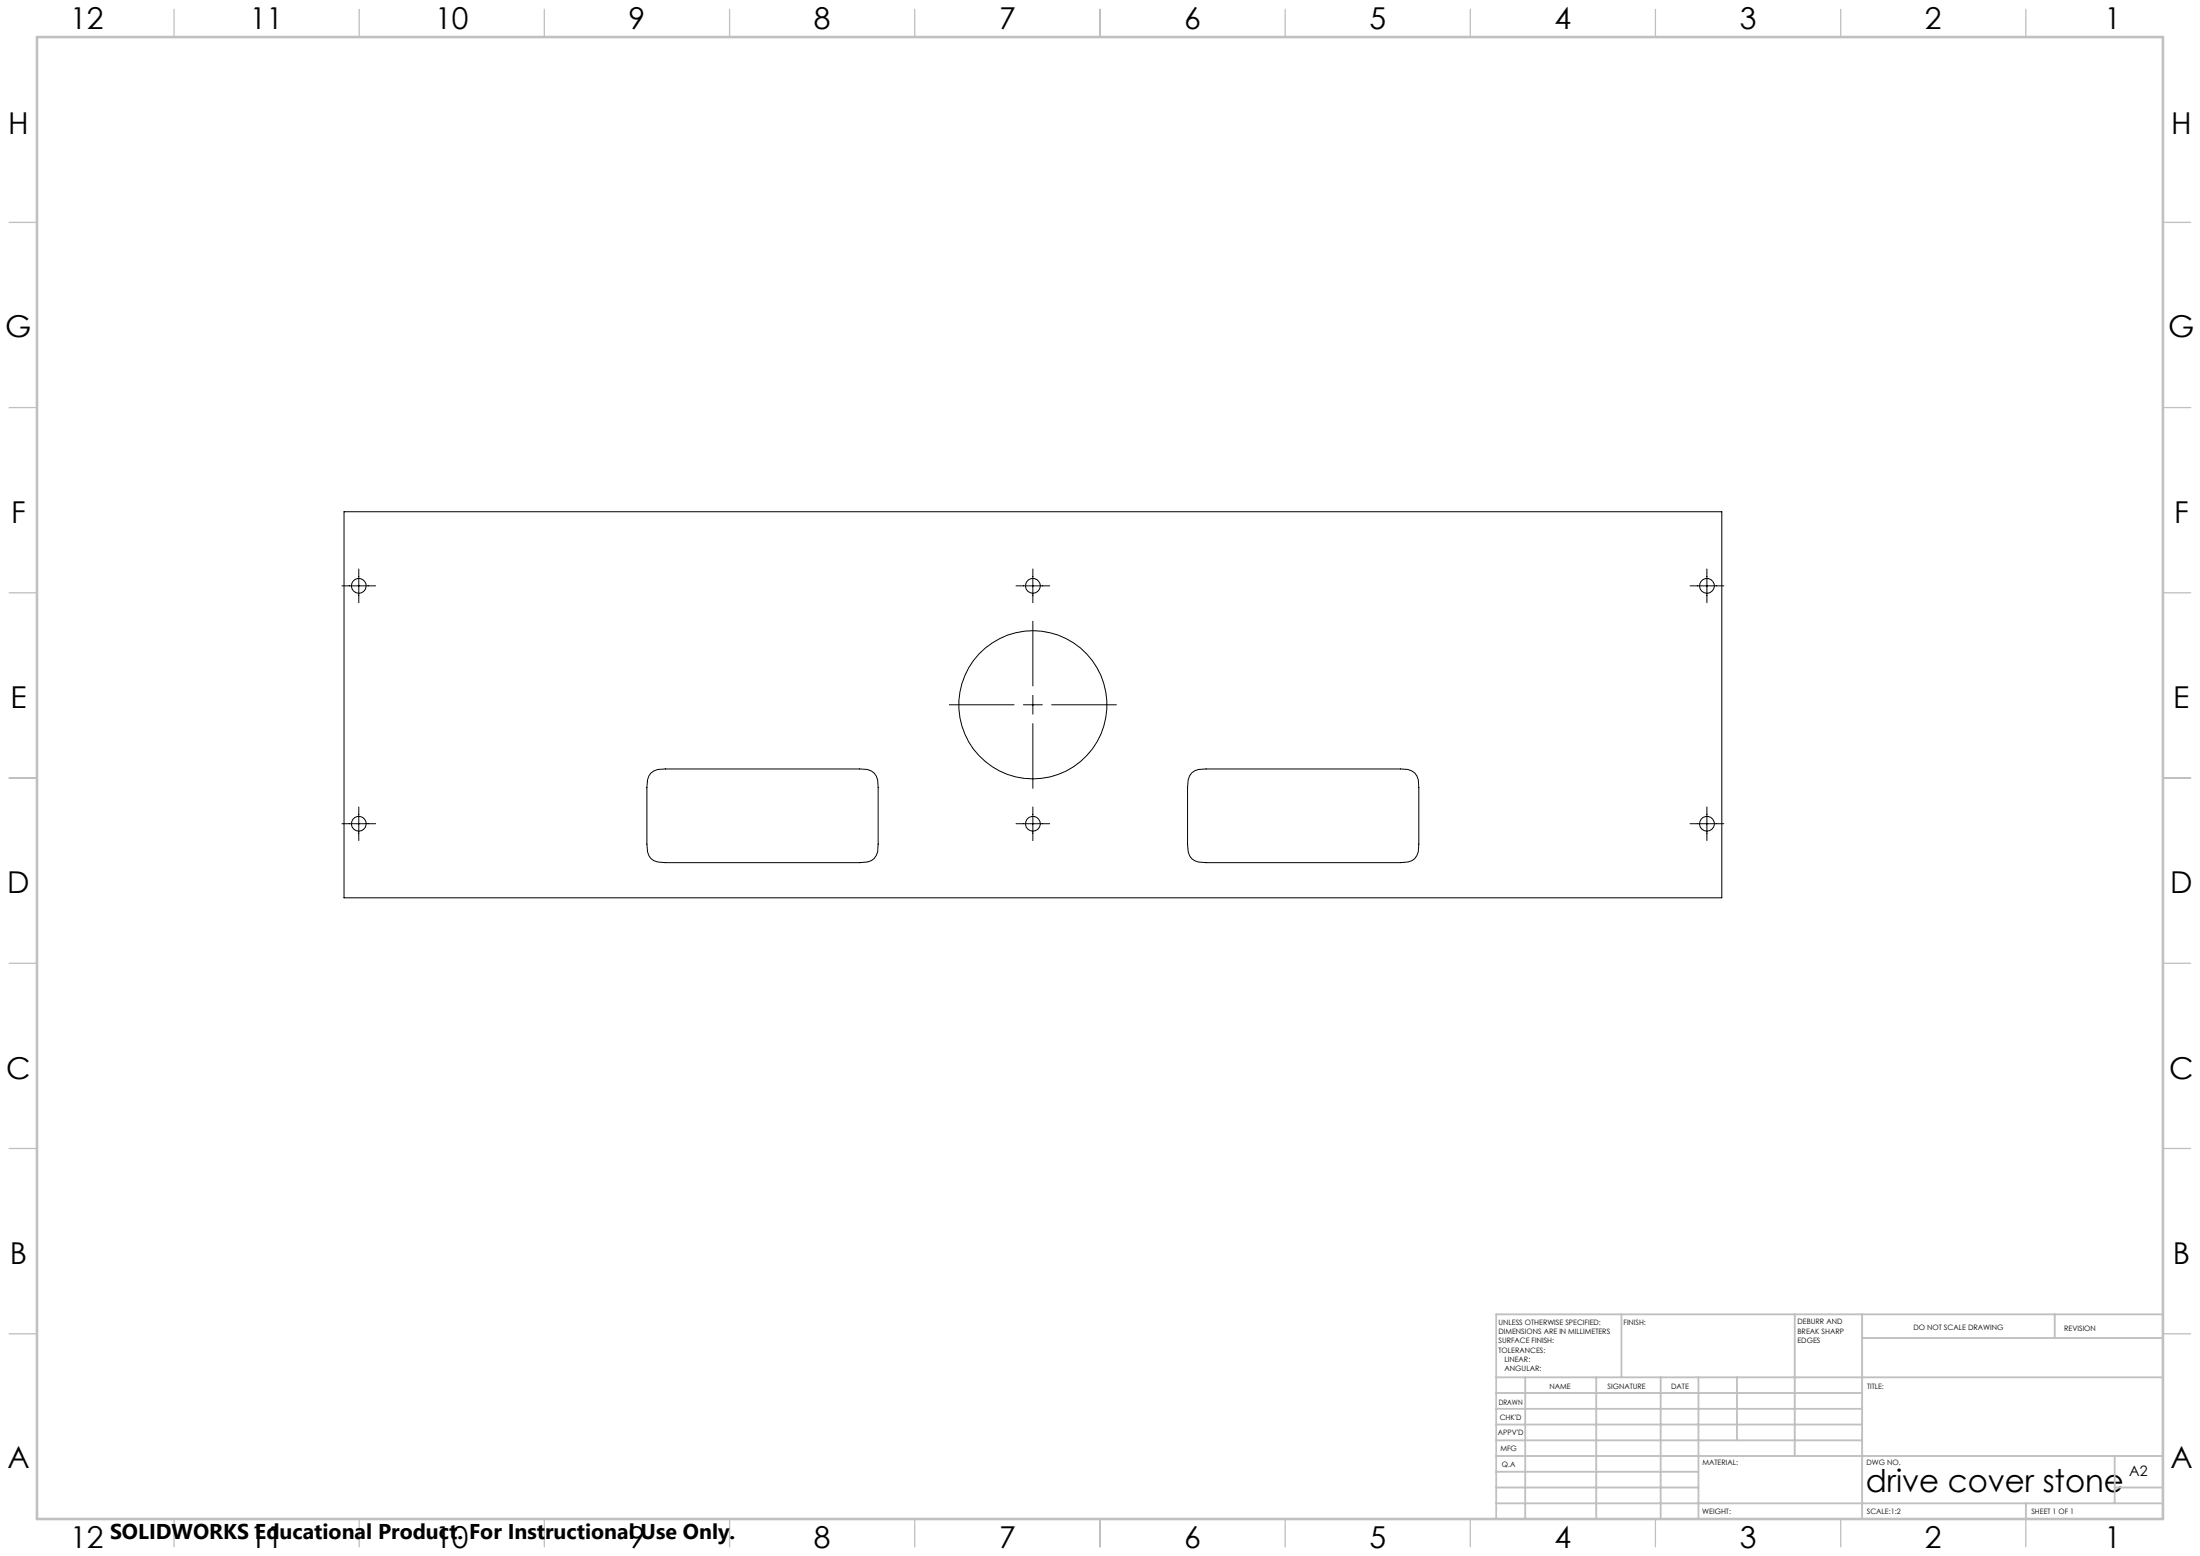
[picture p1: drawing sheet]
<svg xmlns="http://www.w3.org/2000/svg" width="594mm" height="420mm" viewBox="0 0 594 420" stroke-linecap="round" stroke-linejoin="round" font-family="sans-serif">
<g fill="none" stroke="#000" stroke-width=".27">
<path d="M92.9 138.1h372v104.2h-372zM92.3 158.1h9.1M96.9 153.6v9.1M274.3 158.1h9.1M278.9 153.6v9.1M456.3 158.1h9.1M460.9 153.6v9.1M278.9 167.7v17.5M256.3 190.2h17.5M276.3 190.2h5.1M278.9 187.7v5.1M278.9 195.3v17.5"/>
<path d="M284 190.2h17.4M96.9 217.8v9.1M175.8 208.7l1.8-1 2.1-.1h52.4a4.1 4.1 0 0 1 5 4.9v15.3a4 4 0 0 1-2.9 4.9l-2.1 .2h-52.4a4 4 0 0 1-4.9-3l-.1-2.1v-15.3l.1-2 .4-1zM278.9 217.8v9.1M321.7 208.7l.8-.6 1.1-.4 2-.1h52.5a4.1 4.1 0 0 1 5 4.9v15.3a4 4 0 0 1-2.9 4.9l-2.1 .2h-52.5a4 4 0 0 1-4.8-3l-.2-2.1v-15.3l.2-2 .4-1zM460.9 217.8v9.1M92.3 222.3h9.1M274.3 222.3h9.1M456.3 222.3h9.1"/>
<circle cx="96.9" cy="158.1" r="2.01"/>
<circle cx="278.9" cy="158.1" r="2.01"/>
<circle cx="460.9" cy="158.1" r="2.01"/>
<circle cx="278.9" cy="190.2" r="20"/>
<circle cx="96.9" cy="222.3" r="2"/>
<circle cx="278.9" cy="222.3" r="2"/>
<circle cx="460.9" cy="222.3" r="2"/>
</g>
<g fill="none" stroke="#c0c0c0" stroke-width=".35">
<path d="M47 2.5v7.5M97 2.5v7.5M147 2.5v7.5M197 2.5v7.5M247 2.5v7.5M297 2.5v7.5M347 2.5v7.5M397 2.5v7.5M447 2.5v7.5M497 2.5v7.5M547 2.5v7.5M2.5 60h7.5"/>
<path d="M584 60h7.5M2.5 110h7.5M584 110h7.5M2.5 160h7.5M584 160h7.5M2.5 210h7.5M584 210h7.5M2.5 260h7.5M584 260h7.5M2.5 310h7.5M584 310h7.5M2.5 360h7.5"/>
<path d="M584 360h7.5M47 410v7.5M97 410v7.5M147 410v7.5M197 410v7.5M247 410v7.5M297 410v7.5M347 410v7.5M397 410v7.5M447 410v7.5M497 410v7.5M547 410v7.5"/>
</g>
<g fill="none" stroke="#c0c0c0" stroke-width=".5">
<path d="M437.8 354.8v17M484.6 354.8v38.2M502.8 354.8v55.2M554.8 354.8v6.4M584 354.8h-180v55.2M404 371.8h180M404 376h98.8M411.8 371.8v38.2M431 371.8v38.2M448.4 371.8v38.2M458.6 371.8v38.2M469 371.8v17"/>
<path d="M502.8 361.2h81.2M404 388.8h98.8M404 384.5h98.8M404 380.3h98.8M404 397.3h54.6M404 393h180M571 393v12.8M404 405.8h180M404 401.5h54.6M547 405.8v4.2M571 401.5h13"/>
</g>
<path d="M10 10h574v400h-574z" fill="none" stroke="#c0c0c0" stroke-width=".7"/>
<text font-size="8.5" x="503.8" y="402.7">drive cover stone</text>
<g font-size="8.1">
<text x="19" y="8">12</text>
<text x="67.5" y="8">11</text>
<text x="117.5" y="8">10</text>
<text x="169.7" y="8">9</text>
<text x="219.7" y="8">8</text>
<text x="269.7" y="8">7</text>
<text x="319.7" y="8">6</text>
<text x="369.7" y="8">5</text>
<text x="419.7" y="8">4</text>
<text x="469.7" y="8">3</text>
<text x="519.7" y="8">2</text>
<text x="568.2" y="8">1</text>
<text x="2.2" y="36.1">H</text>
<text x="586.2" y="36.1">H</text>
<text x="1.4" y="91.1">G</text>
<text x="585.4" y="91.1">G</text>
<text x="3" y="141.1">F</text>
<text x="587" y="141.1">F</text>
<text x="2.8" y="191.1">E</text>
<text x="586.8" y="191.1">E</text>
<text x="2" y="241.1">D</text>
<text x="586" y="241.1">D</text>
<text x="1.7" y="291.1">C</text>
<text x="585.7" y="291.1">C</text>
<text x="2.7" y="341.1">B</text>
<text x="586.7" y="341.1">B</text>
<text x="2" y="396.1">A</text>
<text x="586" y="396.1">A</text>
<text x="19" y="418">12</text>
<text x="67.5" y="418">11</text>
<text x="117.5" y="418">10</text>
<text x="169.7" y="418">9</text>
<text x="219.7" y="418">8</text>
<text x="269.7" y="418">7</text>
<text x="319.7" y="418">6</text>
<text x="369.7" y="418">5</text>
<text x="419.7" y="418">4</text>
<text x="469.7" y="418">3</text>
<text x="519.7" y="418">2</text>
<text x="568.2" y="418">1</text>
</g>
<text font-size="5.8" x="29.7" y="415.3">SOLIDWORKS Educational Product. For Instructional Use Only.</text>
<text font-size="3.9" x="574.9" y="398.5">A2</text>
<g font-size="2">
<text x="404.6" y="357.6">UNLESS OTHERWISE SPECIFIED:</text>
<text x="438.4" y="357.6">FINISH:</text>
<text x="485.3" y="357.5">DEBURR AND</text>
<text x="485.3" y="360">BREAK SHARP</text>
<text x="516.6" y="359">DO NOT SCALE DRAWING</text>
<text x="557.3" y="359.2">REVISION</text>
<text x="404.6" y="360.1">DIMENSIONS ARE IN MILLIMETERS</text>
<text x="404.6" y="362.6">SURFACE FINISH:</text>
<text x="404.6" y="365.1">TOLERANCES:</text>
<text x="485.3" y="362.5">EDGES</text>
<text x="406.2" y="367.6">LINEAR:</text>
<text x="406.2" y="370.1">ANGULAR:</text>
<text x="418.3" y="375">NAME</text>
<text x="434" y="374.9">SIGNATURE</text>
<text x="451.2" y="374.9">DATE</text>
<text x="504.1" y="374.9">TITLE:</text>
<text x="404.6" y="379.1">DRAWN</text>
<text x="404.9" y="383.3">CHK'D</text>
<text x="404.4" y="387.4">APPV'D</text>
<text x="405.1" y="391.8">MFG</text>
<text x="405.5" y="396">Q.A</text>
<text x="459.6" y="395.5">MATERIAL:</text>
<text x="504" y="395.5">DWG NO.</text>
<text x="459.6" y="408.5">WEIGHT:</text>
<text x="504.1" y="408.6">SCALE:1:2</text>
<text x="548.5" y="408.6">SHEET 1 OF 1</text>
</g>
</svg>
